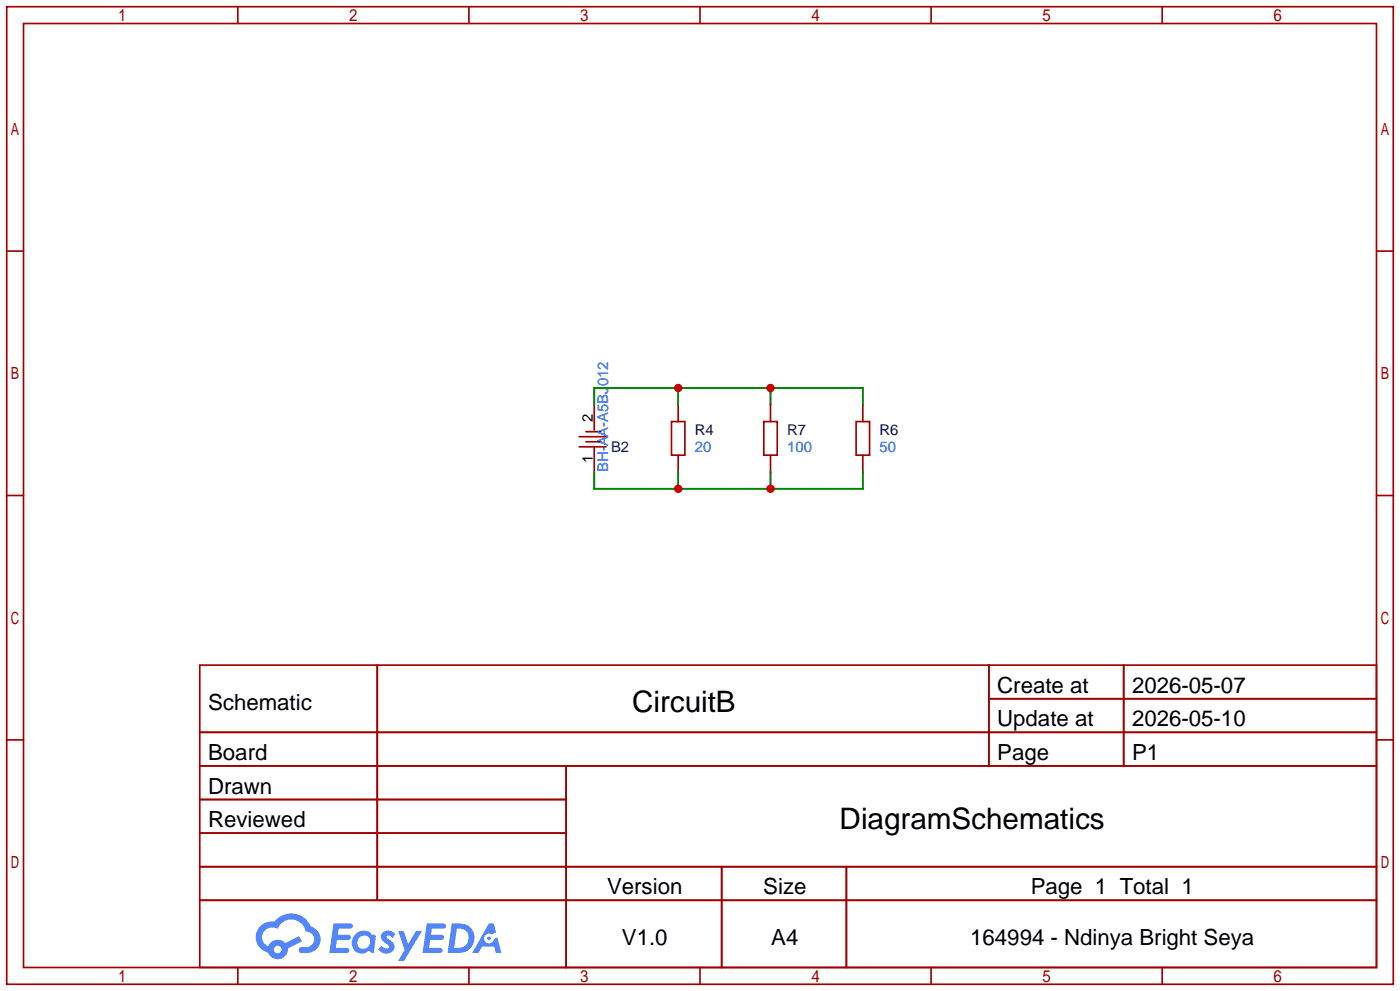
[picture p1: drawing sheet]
<svg xmlns="http://www.w3.org/2000/svg" width="212mm" height="150mm" viewBox="0 0 212 150" stroke-linecap="round" stroke-linejoin="round" font-family="sans-serif">
<g fill="none" stroke="#a10000" stroke-width=".25">
<path d="M1 1h209.8v147.8h-209.8zM3.6 3.6h204.7v142.7h-204.7zM36 1v2.6M71 1v2.6M105.9 1v2.6M140.9 1v2.6M175.9 1v2.6M1 38h2.6M208.3 38h2.5M1 74.9h2.6M208.3 74.9h2.5M1 111.9h2.6"/>
<path d="M30.2 100.6h178.1v45.7h-178.1zM30.2 110.7h178.1M30.2 115.8h178.1M57.1 100.6v35.5M85.7 115.8v30.5M149.6 100.6v15.2M149.6 105.7h58.7M170 100.6v15.2M208.3 111.9h2.5M30.2 120.9h55.5M30.2 131.1h178.1M30.2 126h55.5"/>
<path d="M30.2 136.1h178.1M109.2 131.1v15.2M128.1 131.1v15.2M36 146.3v2.5M71 146.3v2.5M105.9 146.3v2.5M140.9 146.3v2.5M175.9 146.3v2.5"/>
</g>
<g fill="#5487ff">
<path d="M58 141a1.3 1.3 0 0 1 1.8 .3l-.4 .6a.54 .54 0 0 0-.9-.2v.1a2.32 2.32 0 0 1 1.2 1.4 1.36 1.36 0 0 1-1.1 1 1.36 1.36 0 0 1-1.4-.6l.5-.6a.7 .7 0 0 0 1.2 .3l-.1-.3a2.4 2.4 0 0 1-1.2-1.3l.2-.5z"/>
<path d="M60.2 140.8h.9l.6 2 1.2-2h.9l-2.7 4.5h-.9l1-1.6z"/>
<path d="M50.5 139.6h1.6a1.31 1.31 0 0 1 1.2 .2 .4 .4 0 0 1-.3 .6h-1.8l-.1 1h1.6a.4 .4 0 0 1 .4 .4 .4 .4 0 0 1-.4 .4l-1.7-.1-.2 1.2h.8a1.23 1.23 0 0 1 1.2 .2 .39 .39 0 0 1-.3 .6h-2.7z"/>
<path d="M64.6 139.6h1.6a1.32 1.32 0 0 1 1.2 .2 .39 .39 0 0 1-.3 .6h-1.8l-.1 1h1.7a.4 .4 0 0 1 .3 .4 .4 .4 0 0 1-.4 .3h-1.7l-.2 1.2h.8a1.23 1.23 0 0 1 1.2 .2 .39 .39 0 0 1-.3 .6h-2.7z"/>
<path d="M74 139.6h.7l.4 1.4-.7 .3a.75 .75 0 0 0-1.1 .3 .75 .75 0 0 0 .5 1.1 .75 .75 0 0 0 .9-.7l.5-.3 .7 2.4h-.9l-.2-.9h-1.9l-.5 .9h-.9z"/>
<path d="M68.4 139.6l-.7 4.5h1.5a2.27 2.27 0 0 0 2.5-1.6 2.27 2.27 0 0 0-1.3-2.7zM69.1 140.4a1.5 1.5 0 0 1 1.8 1.6 1.5 1.5 0 0 1-1.9 1.3h-.3z"/>
<path d="M53.8 141.3a1.62 1.62 0 0 0-.4 2.1 1.62 1.62 0 0 0 2 .6l.4-.2 .3 .2 .5 .1 .3-2.5-.2-.2-.2-.1a.57 .57 0 0 1-.6-.3 1.73 1.73 0 0 0-2.1 .3zM54.4 141.8a.96 .96 0 0 1 1.4 0 .96 .96 0 0 1-.2 1.4 .95 .95 0 0 1-1.4 0 .95 .95 0 0 1 .2-1.4z"/>
<path d="M39.4 140a2.37 2.37 0 0 0 1.2 4.1 1.54 1.54 0 0 0 1.7 .9 1.54 1.54 0 0 0 1.3-1.6l2.1-1-.5-.8-2 1a1.57 1.57 0 0 0-2.6 .5 1.5 1.5 0 0 1-.8-2.1 1.5 1.5 0 0 1 2.2-.5 2.23 2.23 0 0 1 2.3-1.4 2.23 2.23 0 0 1 2 1.8 1.16 1.16 0 0 1 1.2 1.1 1.16 1.16 0 0 1-1.1 1.2h-.6a.47 .47 0 0 0-.6 .4 .47 .47 0 0 0 .4 .5 2.26 2.26 0 0 0 2.9-2.5 2.12 2.12 0 0 0-1.5-1.5 3.2 3.2 0 0 0-5.5-.7l-.3-.1a2.55 2.55 0 0 0-1.8 .7zM41.5 143.6a.58 .58 0 0 1 1.1 0 .58 .58 0 0 1-1.1 0z"/>
<circle cx="74" cy="141.9" r=".28"/>
</g>
<g fill="none" stroke="#a10000" stroke-width=".25">
<path d="M87.6 67.6h4.1M87.6 66h4.1M88.6 66.8h2.3M88.6 65.3h2.3M89.9 61.2v3.8M89.9 67.6v3.8M101.6 63.8h2v5h-2zM102.6 61.2v2.6M102.6 68.8v2.6M115.6 63.8h2v5h-2zM116.6 61.2v2.6M116.6 68.8v2.6"/>
<path d="M129.5 63.8h2.1v5h-2.1zM130.6 61.2v2.6M130.6 68.8v2.6"/>
</g>
<path d="M102.6 58.7v2.5M116.6 58.7v2.5M89.9 61.2v-2.5h40.7v2.5M89.9 71.4v2.5h40.7v-2.5M102.6 71.4v2.5M116.6 71.4v2.5" fill="none" stroke="#008700" stroke-width=".25"/>
<g fill="#c00">
<circle cx="116.6" cy="58.7" r=".63"/>
<circle cx="102.6" cy="58.7" r=".63"/>
<circle cx="102.6" cy="73.9" r=".63"/>
<circle cx="116.6" cy="73.9" r=".63"/>
</g>
<g font-size="4.5">
<text x="95.6" y="107.6">CircuitB</text>
<text x="127" y="125.4">DiagramSchematics</text>
</g>
<g font-size="3.4">
<text x="31.5" y="107.3">Schematic</text>
<text x="150.9" y="104.8">Create at</text>
<text x="171.3" y="104.8">2026-05-07</text>
<text x="150.9" y="109.8">Update at</text>
<text x="171.3" y="109.8">2026-05-10</text>
<text x="31.5" y="114.9">Board</text>
<text x="150.9" y="114.9">Page</text>
<text x="171.3" y="114.9">P1</text>
<text x="31.5" y="120">Drawn</text>
<text x="31.5" y="125.1">Reviewed</text>
<text x="91.9" y="135.2">Version</text>
<text x="115.5" y="135.2">Size</text>
<text x="156" y="135.2">Page 1 Total 1</text>
<text x="94.1" y="142.9">V1.0</text>
<text x="116.7" y="142.9">A4</text>
<text x="146.8" y="142.9">164994 - Ndinya Bright Seya</text>
</g>
<g font-size="2.2">
<text x="89.7" y="63.8" transform="rotate(-90 89.7 63.8)">2</text>
<text x="89.7" y="70.1" transform="rotate(-90 89.7 70.1)">1</text>
</g>
<g font-size="2.2" fill="#000080">
<text x="105.2" y="65.8">R4</text>
<text x="119.1" y="65.8">R7</text>
<text x="133.1" y="65.8">R6</text>
<text x="92.5" y="68.4">B2</text>
</g>
<g font-size="2.2" fill="#00f">
<text x="92" y="71.4" transform="rotate(-90 92 71.4)">BH-AA-A5BJ012</text>
<text x="105.2" y="68.4">20</text>
<text x="119.1" y="68.4">100</text>
<text x="133.1" y="68.4">50</text>
</g>
</svg>
